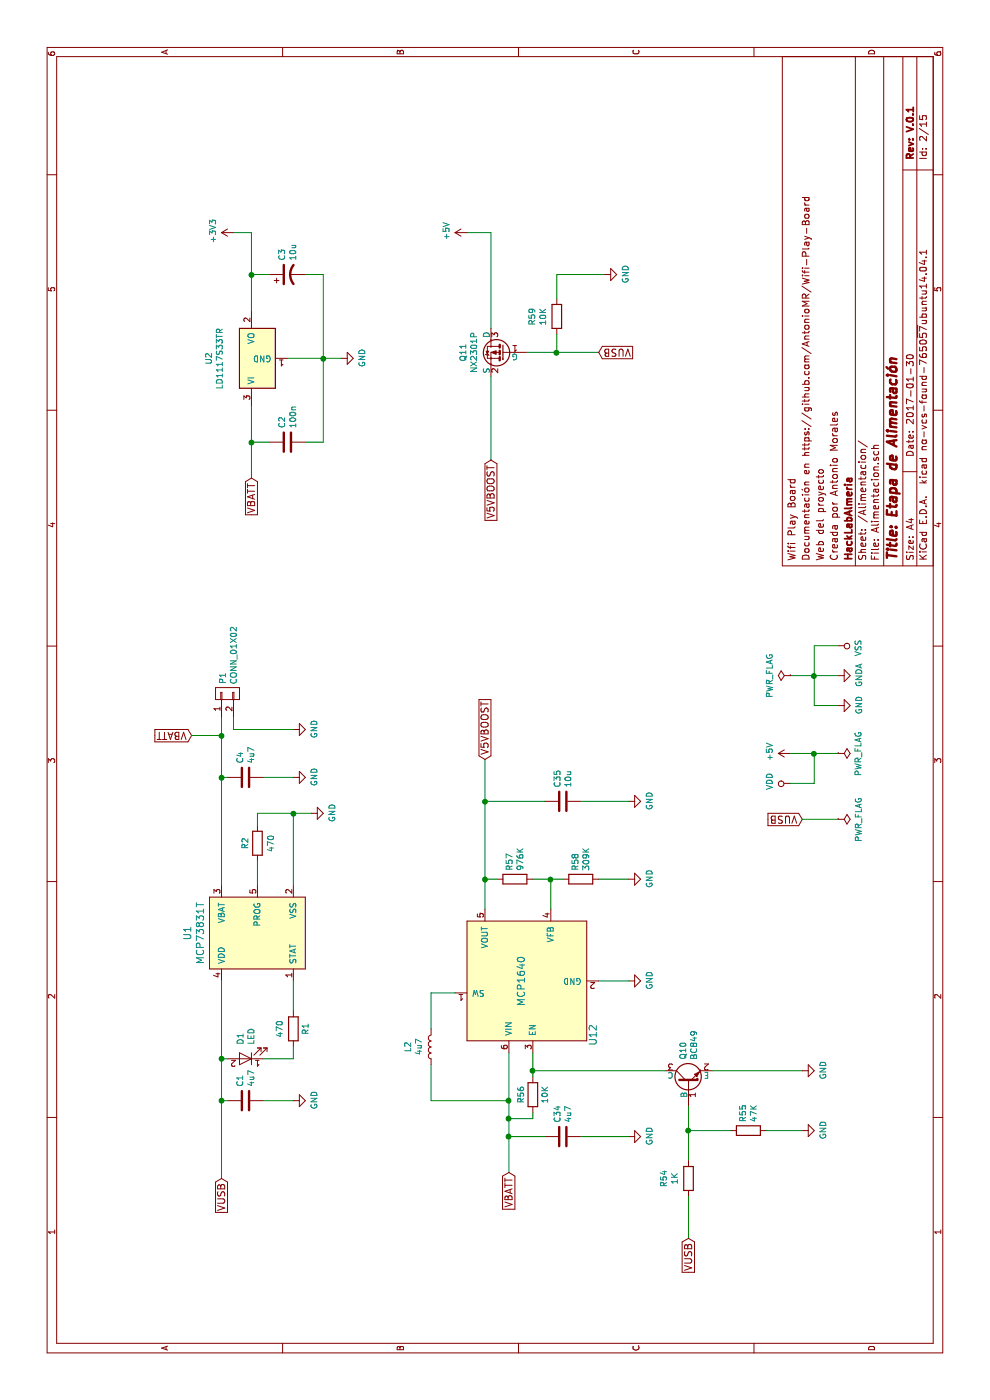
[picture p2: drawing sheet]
EESchema Schematic File Version 2
LIBS:power
LIBS:device
LIBS:transistors
LIBS:conn
LIBS:linear
LIBS:regul
LIBS:74xx
LIBS:cmos4000
LIBS:adc-dac
LIBS:memory
LIBS:xilinx
LIBS:microcontrollers
LIBS:dsp
LIBS:microchip
LIBS:analog_switches
LIBS:motorola
LIBS:texas
LIBS:intel
LIBS:audio
LIBS:interface
LIBS:digital-audio
LIBS:philips
LIBS:display
LIBS:cypress
LIBS:siliconi
LIBS:opto
LIBS:atmel
LIBS:contrib
LIBS:valves
LIBS:Interfaces
LIBS:Microcontroladores
LIBS:connector
LIBS:Pasivos
LIBS:matriz_led
LIBS:Sensores
LIBS:Reles
LIBS:Reguladores
LIBS:Transistores
LIBS:Wifi_PB-cache
EELAYER 26 0
EELAYER END
$Descr A4 11693 8268
encoding utf-8
Sheet 2 15
Title "Etapa de Alimentación"
Date "2017-01-30"
Rev "V.0.1"
Comp "HackLabAlmeria"
Comment1 "Creada por Antonio Morales"
Comment2 "Web del proyecto "
Comment3 "Documentación en https://github.com/AntonioMR/Wifi-Play-Board"
Comment4 "Wifi Play Board"
$EndDescr
$Comp
L LD1117S33TR U2
U 1 1
P 8700 2150
AR Path="/583E04A5/583E04AE" Ref="U2"  Part="1" 
AR Path="/583CB21E/583E04AE" Ref="U2"  Part="1" 
F 0 "U2" H 8700 2558 50  0000 C CNN
F 1 "LD1117S33TR" H 8700 2467 50  0000 C CNN
F 2 "TO_SOT_Packages_SMD:SOT-223" H 8700 2376 50  0001 C CNN
F 3 "" H 8700 2150 50  0000 C CNN
F 4 "ST" H 8700 2150 60  0001 C CNN "Fabricante"
F 5 "LD1117S33TR" H 8700 2150 60  0001 C CNN "Ref"
F 6 "~" H 8700 2150 60  0001 C CNN "Potencia"
F 7 "~" H 8700 2150 60  0001 C CNN "Tolerancia"
F 8 "tme" H 8700 2150 60  0001 C CNN "Provedor"
F 9 "LD1117S33TR" H 8700 2150 60  0001 C CNN "Ref_Proveedor"
	1    8700 2150
	1    0    0    -1  
$EndComp
$Comp
L C C2
U 1 1
P 8000 2400
F 0 "C2" H 8115 2446 50  0000 L CNN
F 1 "100n" H 8115 2355 50  0000 L CNN
F 2 "Capacitors_SMD:C_0805" H 8038 2250 50  0001 C CNN
F 3 "" H 8000 2400 50  0000 C CNN
F 4 "SAMSUNG" H 7000 1050 60  0001 C CNN "Fabricante"
F 5 "CL21B104KBCNNNC" H 7000 1050 60  0001 C CNN "Ref"
F 6 "~" H 7000 1050 60  0001 C CNN "Potencia"
F 7 "~" H 7000 1050 60  0001 C CNN "Tolerancia"
F 8 "TME" H 7000 1050 60  0001 C CNN "Provedor"
F 9 "CL21B104KBCNNNC" H 7000 1050 60  0001 C CNN "Ref_Proveedor"
	1    8000 2400
	1    0    0    -1  
$EndComp
$Comp
L CP1 C3
U 1 1
P 9400 2400
F 0 "C3" H 9515 2446 50  0000 L CNN
F 1 "10u" H 9515 2355 50  0000 L CNN
F 2 "Capacitors_SMD:C_1206" H 9400 2400 50  0001 C CNN
F 3 "" H 9400 2400 50  0000 C CNN
F 4 "SAMSUNG" H 7000 1050 60  0001 C CNN "Fabricante"
F 5 "CL31B103KBCNNNC" H 7000 1050 60  0001 C CNN "Ref"
F 6 "~" H 7000 1050 60  0001 C CNN "Potencia"
F 7 "~" H 7000 1050 60  0001 C CNN "Tolerancia"
F 8 "TME" H 7000 1050 60  0001 C CNN "Provedor"
F 9 "CL31B103KBCNNNC" H 7000 1050 60  0001 C CNN "Ref_Proveedor"
	1    9400 2400
	1    0    0    -1  
$EndComp
Wire Wire Line
	7700 2100 8300 2100
Wire Wire Line
	8000 2100 8000 2250
Connection ~ 8000 2100
Wire Wire Line
	8000 2550 8000 2700
Wire Wire Line
	8000 2700 9400 2700
Wire Wire Line
	9400 2700 9400 2550
Wire Wire Line
	8700 2400 8700 2850
Connection ~ 8700 2700
Wire Wire Line
	9100 2100 9750 2100
Wire Wire Line
	9400 2250 9400 2100
Connection ~ 9400 2100
$Comp
L GND #PWR01
U 1 1
P 8700 2850
F 0 "#PWR01" H 8700 2600 50  0001 C CNN
F 1 "GND" H 8705 2677 50  0000 C CNN
F 2 "" H 8700 2850 50  0000 C CNN
F 3 "" H 8700 2850 50  0000 C CNN
	1    8700 2850
	1    0    0    -1  
$EndComp
$Comp
L MCP73831T U1
U 1 1
P 3900 2550
F 0 "U1" H 3900 3537 60  0000 C CNN
F 1 "MCP73831T" H 3900 3431 60  0000 C CNN
F 2 "TO_SOT_Packages_SMD:SOT-23-5" H 3900 2550 60  0001 C CNN
F 3 "" H 3900 2550 60  0001 C CNN
F 4 "MICROCHIP" H 3900 2550 60  0001 C CNN "Fabricante"
F 5 "MCP73831T-2ATI/OT" H 3900 2550 60  0001 C CNN "Ref"
F 6 "~" H 3900 2550 60  0001 C CNN "Potencia"
F 7 "~" H 3900 2550 60  0001 C CNN "Tolerancia"
F 8 "rs" H 3900 2550 60  0001 C CNN "Provedor"
F 9 "738-6617" H 3900 2550 60  0001 C CNN "Ref_Proveedor"
	1    3900 2550
	1    0    0    -1  
$EndComp
$Comp
L C C1
U 1 1
P 2500 2050
F 0 "C1" H 2615 2096 50  0000 L CNN
F 1 "4u7" H 2615 2005 50  0000 L CNN
F 2 "Capacitors_SMD:C_1206" H 2538 1900 50  0001 C CNN
F 3 "" H 2500 2050 50  0001 C CNN
F 4 "SAMSUNG" H 1650 1750 60  0001 C CNN "Fabricante"
F 5 "CL31F475ZOFNNNE" H 1650 1750 60  0001 C CNN "Ref"
F 6 "~" H 1650 1750 60  0001 C CNN "Potencia"
F 7 "~" H 1650 1750 60  0001 C CNN "Tolerancia"
F 8 "TME" H 1650 1750 60  0001 C CNN "Provedor"
F 9 "CL31F475ZOFNNNE" H 1650 1750 60  0001 C CNN "Ref_Proveedor"
	1    2500 2050
	1    0    0    -1  
$EndComp
$Comp
L LED D1
U 1 1
P 2850 2050
F 0 "D1" V 2888 1933 50  0000 R CNN
F 1 "LED" V 2797 1933 50  0000 R CNN
F 2 "LEDs:LED_0805" H 2850 2050 50  0001 C CNN
F 3 "" H 2850 2050 50  0001 C CNN
F 4 "OPTOSUPPLY" H 7000 1050 60  0001 C CNN "Fabricante"
F 5 "OSR50805C1E" H 7000 1050 60  0001 C CNN "Ref"
F 6 "~" H 7000 1050 60  0001 C CNN "Potencia"
F 7 "~" H 7000 1050 60  0001 C CNN "Tolerancia"
F 8 "TME" H 7000 1050 60  0001 C CNN "Provedor"
F 9 "OSR50805C1E" H 7000 1050 60  0001 C CNN "Ref_Proveedor"
	1    2850 2050
	0    -1   -1   0   
$EndComp
$Comp
L R R1
U 1 1
P 3100 2450
F 0 "R1" V 3200 2450 50  0000 C CNN
F 1 "470" V 2984 2450 50  0000 C CNN
F 2 "Resistencias:R_0805" V 3030 2450 50  0001 C CNN
F 3 "" H 3100 2450 50  0001 C CNN
F 4 "YAGEO" H 3100 2450 60  0001 C CNN "Fabricante"
F 5 "RC0805FR-07470RL" H 3100 2450 60  0001 C CNN "Ref"
F 6 "~" H 3100 2450 60  0001 C CNN "Potencia"
F 7 "1%" H 3100 2450 60  0001 C CNN "Tolerancia"
F 8 "TME" H 3100 2450 60  0001 C CNN "Provedor"
F 9 "RC0805FR-07470R" H 3100 2450 60  0001 C CNN "Ref_Proveedor"
	1    3100 2450
	0    1    1    0   
$EndComp
Wire Wire Line
	3500 2450 3250 2450
Wire Wire Line
	2950 2450 2850 2450
Wire Wire Line
	2850 2450 2850 2200
Wire Wire Line
	2850 1850 2850 1900
Wire Wire Line
	1850 1850 3500 1850
Wire Wire Line
	2500 1900 2500 1850
Connection ~ 2850 1850
Wire Wire Line
	2500 2200 2500 2450
$Comp
L GND #PWR02
U 1 1
P 2500 2450
F 0 "#PWR02" H 2500 2200 50  0001 C CNN
F 1 "GND" H 2505 2277 50  0000 C CNN
F 2 "" H 2500 2450 50  0001 C CNN
F 3 "" H 2500 2450 50  0001 C CNN
	1    2500 2450
	1    0    0    -1  
$EndComp
$Comp
L R R2
U 1 1
P 4650 2150
F 0 "R2" V 4750 2150 50  0000 C CNN
F 1 "470" V 4534 2150 50  0000 C CNN
F 2 "Resistencias:R_0805" V 4580 2150 50  0001 C CNN
F 3 "" H 4650 2150 50  0001 C CNN
F 4 "YAGEO" H 3100 2450 60  0001 C CNN "Fabricante"
F 5 "RC0805FR-07470RL" H 3100 2450 60  0001 C CNN "Ref"
F 6 "~" H 3100 2450 60  0001 C CNN "Potencia"
F 7 "1%" H 3100 2450 60  0001 C CNN "Tolerancia"
F 8 "TME" H 3100 2450 60  0001 C CNN "Provedor"
F 9 "RC0805FR-07470R" H 3100 2450 60  0001 C CNN "Ref_Proveedor"
	1    4650 2150
	0    -1   -1   0   
$EndComp
Wire Wire Line
	4300 2150 4500 2150
Wire Wire Line
	4800 2150 4900 2150
Wire Wire Line
	4900 2150 4900 2600
Wire Wire Line
	4900 2450 4300 2450
Connection ~ 4900 2450
$Comp
L GND #PWR03
U 1 1
P 4900 2600
F 0 "#PWR03" H 4900 2350 50  0001 C CNN
F 1 "GND" H 4905 2427 50  0000 C CNN
F 2 "" H 4900 2600 50  0001 C CNN
F 3 "" H 4900 2600 50  0001 C CNN
	1    4900 2600
	1    0    0    -1  
$EndComp
$Comp
L C C4
U 1 1
P 5200 2050
F 0 "C4" H 5315 2096 50  0000 L CNN
F 1 "4u7" H 5315 2005 50  0000 L CNN
F 2 "Capacitors_SMD:C_1206" H 5238 1900 50  0001 C CNN
F 3 "" H 5200 2050 50  0001 C CNN
F 4 "SAMSUNG" H 1650 1750 60  0001 C CNN "Fabricante"
F 5 "CL31F475ZOFNNNE" H 1650 1750 60  0001 C CNN "Ref"
F 6 "~" H 1650 1750 60  0001 C CNN "Potencia"
F 7 "~" H 1650 1750 60  0001 C CNN "Tolerancia"
F 8 "TME" H 1650 1750 60  0001 C CNN "Provedor"
F 9 "CL31F475ZOFNNNE" H 1650 1750 60  0001 C CNN "Ref_Proveedor"
	1    5200 2050
	1    0    0    -1  
$EndComp
Wire Wire Line
	5200 2200 5200 2450
$Comp
L GND #PWR04
U 1 1
P 5200 2450
F 0 "#PWR04" H 5200 2200 50  0001 C CNN
F 1 "GND" H 5205 2277 50  0000 C CNN
F 2 "" H 5200 2450 50  0001 C CNN
F 3 "" H 5200 2450 50  0001 C CNN
	1    5200 2450
	1    0    0    -1  
$EndComp
Wire Wire Line
	4300 1850 5700 1850
Wire Wire Line
	5200 1850 5200 1900
Connection ~ 5200 1850
$Comp
L CONN_01X02 P1
U 1 1
P 5900 1900
F 0 "P1" H 5978 1941 50  0000 L CNN
F 1 "CONN_01X02" H 5978 1850 50  0000 L CNN
F 2 "Connectors_Molex:Molex_PicoBlade_53047-0210_02x1.25mm_Straight" H 5900 1900 50  0001 C CNN
F 3 "" H 5900 1900 50  0001 C CNN
F 4 "molex" H 5900 1900 60  0001 C CNN "Fabricante"
F 5 "53047-0210" H 5900 1900 60  0001 C CNN "Ref"
F 6 "~" H 5900 1900 60  0001 C CNN "Potencia"
F 7 "~" H 5900 1900 60  0001 C CNN "Tolerancia"
F 8 "rs" H 5900 1900 60  0001 C CNN "Provedor"
F 9 "279-9213" H 5900 1900 60  0001 C CNN "Ref_Proveedor"
F 10 "tme" H 5900 1900 60  0001 C CNN "proveedor 2"
F 11 "MX-53047-0210" H 5900 1900 60  0001 C CNN "Ref_Proveedor 2"
	1    5900 1900
	1    0    0    -1  
$EndComp
$Comp
L GND #PWR05
U 1 1
P 5600 2450
F 0 "#PWR05" H 5600 2200 50  0001 C CNN
F 1 "GND" H 5605 2277 50  0000 C CNN
F 2 "" H 5600 2450 50  0001 C CNN
F 3 "" H 5600 2450 50  0001 C CNN
	1    5600 2450
	1    0    0    -1  
$EndComp
Wire Wire Line
	5600 2450 5600 1950
Wire Wire Line
	5600 1950 5700 1950
$Comp
L +3V3 #PWR06
U 1 1
P 9750 1950
F 0 "#PWR06" H 9750 1800 50  0001 C CNN
F 1 "+3V3" H 9765 2123 50  0000 C CNN
F 2 "" H 9750 1950 50  0001 C CNN
F 3 "" H 9750 1950 50  0001 C CNN
	1    9750 1950
	1    0    0    -1  
$EndComp
Wire Wire Line
	9750 2100 9750 1950
Connection ~ 2500 1850
$Comp
L NX2301P Q11
U 1 1
P 8750 4200
F 0 "Q11" V 9078 4200 50  0000 C CNN
F 1 "NX2301P" V 8987 4200 50  0000 C CNN
F 2 "TO_SOT_Packages_SMD:SOT-23" H 9000 4125 50  0001 L CNN
F 3 "" H 8750 4200 50  0001 L CNN
F 4 "NXP" H 7000 1050 60  0001 C CNN "Fabricante"
F 5 "NX2301P.215" H 7000 1050 60  0001 C CNN "Ref"
F 6 "~" H 7000 1050 60  0001 C CNN "Potencia"
F 7 "~" H 7000 1050 60  0001 C CNN "Tolerancia"
F 8 "TME" H 7000 1050 60  0001 C CNN "Provedor"
F 9 "NX2301P.215" H 7000 1050 60  0001 C CNN "Ref_Proveedor"
	1    8750 4200
	0    1    -1   0   
$EndComp
Wire Wire Line
	7850 4100 8550 4100
Wire Wire Line
	8950 4100 9750 4100
$Comp
L R R59
U 1 1
P 9050 4650
F 0 "R59" V 8843 4650 50  0000 C CNN
F 1 "10K" V 8934 4650 50  0000 C CNN
F 2 "Resistencias:R_0805" V 8980 4650 50  0001 C CNN
F 3 "" H 9050 4650 50  0001 C CNN
F 4 "VISHAY" H 4350 1650 60  0001 C CNN "Fabricante"
F 5 "CRCW080510K0FKEA" H 4350 1650 60  0001 C CNN "Ref"
F 6 "1/8W" H 4350 1650 60  0001 C CNN "Potencia"
F 7 "1%" H 4350 1650 60  0001 C CNN "Tolerancia"
F 8 "TME" H 4350 1650 60  0001 C CNN "Provedor"
F 9 "CRCW080510K0FKEA" H 4350 1650 60  0001 C CNN "Ref_Proveedor"
	1    9050 4650
	0    1    1    0   
$EndComp
Wire Wire Line
	8750 4400 8750 5000
Wire Wire Line
	8750 4650 8900 4650
Connection ~ 8750 4650
Wire Wire Line
	9200 4650 9400 4650
Wire Wire Line
	9400 4650 9400 5050
$Comp
L GND #PWR07
U 1 1
P 9400 5050
F 0 "#PWR07" H 9400 4800 50  0001 C CNN
F 1 "GND" H 9405 4877 50  0000 C CNN
F 2 "" H 9400 5050 50  0001 C CNN
F 3 "" H 9400 5050 50  0001 C CNN
	1    9400 5050
	1    0    0    -1  
$EndComp
Text GLabel 8750 5000 3    60   Input ~ 0
VUSB
Text GLabel 1850 1850 0    60   Input ~ 0
VUSB
Text GLabel 5550 1600 1    60   Input ~ 0
VBATT
Wire Wire Line
	5550 1600 5550 1850
Connection ~ 5550 1850
Text GLabel 7700 2100 0    60   Input ~ 0
VBATT
$Comp
L MCP1640 U12
U 1 1
P 3500 4900
F 0 "U12" H 3050 4850 60  0000 C CNN
F 1 "MCP1640" H 3500 5450 60  0000 C CNN
F 2 "TO_SOT_Packages_SMD:SOT-23-6" H 3500 4900 60  0001 C CNN
F 3 "" H 3500 4900 60  0001 C CNN
F 4 "Microchip" H 7000 1050 60  0001 C CNN "Fabricante"
F 5 "MCP1640DT-I/CHY" H 7000 1050 60  0001 C CNN "Ref"
F 6 "~" H 7000 1050 60  0001 C CNN "Potencia"
F 7 "~" H 7000 1050 60  0001 C CNN "Tolerancia"
F 8 "RS" H 7000 1050 60  0001 C CNN "Provedor"
F 9 "738-6257" H 7000 1050 60  0001 C CNN "Ref_Proveedor"
	1    3500 4900
	1    0    0    -1  
$EndComp
$Comp
L L L2
U 1 1
P 2950 3600
F 0 "L2" V 3140 3600 50  0000 C CNN
F 1 "4u7" V 3049 3600 50  0000 C CNN
F 2 "Magneticos:BOURNS_SRN4012T" H 2950 3600 50  0001 C CNN
F 3 "" H 2950 3600 50  0001 C CNN
F 4 "Bourns" H 7000 1050 60  0001 C CNN "Fabricante"
F 5 "SRN4012T-4R7M" H 7000 1050 60  0001 C CNN "Ref"
F 6 "~" H 7000 1050 60  0001 C CNN "Potencia"
F 7 "~" H 7000 1050 60  0001 C CNN "Tolerancia"
F 8 "RS" H 7000 1050 60  0001 C CNN "Provedor"
F 9 "850-7445" H 7000 1050 60  0001 C CNN "Ref_Proveedor"
	1    2950 3600
	0    -1   -1   0   
$EndComp
Wire Wire Line
	3100 3600 3400 3600
Wire Wire Line
	3400 3600 3400 3800
Wire Wire Line
	2800 3600 2500 3600
Wire Wire Line
	2500 3600 2500 4250
Wire Wire Line
	1900 4250 2900 4250
$Comp
L C C34
U 1 1
P 2200 4700
F 0 "C34" H 2315 4746 50  0000 L CNN
F 1 "4u7" H 2315 4655 50  0000 L CNN
F 2 "Capacitors_SMD:C_1206" H 2238 4550 50  0001 C CNN
F 3 "" H 2200 4700 50  0001 C CNN
F 4 "SAMSUNG" H 1650 1750 60  0001 C CNN "Fabricante"
F 5 "CL31F475ZOFNNNE" H 1650 1750 60  0001 C CNN "Ref"
F 6 "~" H 1650 1750 60  0001 C CNN "Potencia"
F 7 "~" H 1650 1750 60  0001 C CNN "Tolerancia"
F 8 "TME" H 1650 1750 60  0001 C CNN "Provedor"
F 9 "CL31F475ZOFNNNE" H 1650 1750 60  0001 C CNN "Ref_Proveedor"
	1    2200 4700
	1    0    0    -1  
$EndComp
Wire Wire Line
	2200 4550 2200 4250
Connection ~ 2500 4250
$Comp
L R R57
U 1 1
P 4350 4300
F 0 "R57" H 4420 4346 50  0000 L CNN
F 1 "976K" H 4420 4255 50  0000 L CNN
F 2 "Resistencias:R_0805" V 4280 4300 50  0001 C CNN
F 3 "" H 4350 4300 50  0001 C CNN
F 4 "Panasonic" H 7000 1050 60  0001 C CNN "Fabricante"
F 5 "ERA6AEB9763V" H 7000 1050 60  0001 C CNN "Ref"
F 6 "~" H 7000 1050 60  0001 C CNN "Potencia"
F 7 "~" H 7000 1050 60  0001 C CNN "Tolerancia"
F 8 "RS" H 7000 1050 60  0001 C CNN "Provedor"
F 9 "708-7023" H 7000 1050 60  0001 C CNN "Ref_Proveedor"
	1    4350 4300
	1    0    0    -1  
$EndComp
$Comp
L R R58
U 1 1
P 4350 4850
F 0 "R58" H 4420 4896 50  0000 L CNN
F 1 "309K" H 4420 4805 50  0000 L CNN
F 2 "Resistencias:R_0805" V 4280 4850 50  0001 C CNN
F 3 "" H 4350 4850 50  0001 C CNN
F 4 "Panasonic" H 7000 1050 60  0001 C CNN "Fabricante"
F 5 "ERA6AEB3093V" H 7000 1050 60  0001 C CNN "Ref"
F 6 "~" H 7000 1050 60  0001 C CNN "Potencia"
F 7 "~" H 7000 1050 60  0001 C CNN "Tolerancia"
F 8 "RS" H 7000 1050 60  0001 C CNN "Provedor"
F 9 "708-6871" H 7000 1050 60  0001 C CNN "Ref_Proveedor"
	1    4350 4850
	1    0    0    -1  
$EndComp
Wire Wire Line
	4100 4050 5350 4050
Wire Wire Line
	4350 4050 4350 4150
Wire Wire Line
	4350 4450 4350 4700
Wire Wire Line
	4100 4600 4350 4600
Connection ~ 4350 4600
Wire Wire Line
	4350 5250 4350 5000
$Comp
L GND #PWR08
U 1 1
P 4350 5250
F 0 "#PWR08" H 4350 5000 50  0001 C CNN
F 1 "GND" H 4355 5077 50  0000 C CNN
F 2 "" H 4350 5250 50  0001 C CNN
F 3 "" H 4350 5250 50  0001 C CNN
	1    4350 5250
	1    0    0    -1  
$EndComp
$Comp
L GND #PWR09
U 1 1
P 3500 5250
F 0 "#PWR09" H 3500 5000 50  0001 C CNN
F 1 "GND" H 3505 5077 50  0000 C CNN
F 2 "" H 3500 5250 50  0001 C CNN
F 3 "" H 3500 5250 50  0001 C CNN
	1    3500 5250
	1    0    0    -1  
$EndComp
$Comp
L GND #PWR010
U 1 1
P 2200 5250
F 0 "#PWR010" H 2200 5000 50  0001 C CNN
F 1 "GND" H 2205 5077 50  0000 C CNN
F 2 "" H 2200 5250 50  0001 C CNN
F 3 "" H 2200 5250 50  0001 C CNN
	1    2200 5250
	1    0    0    -1  
$EndComp
Wire Wire Line
	2200 5250 2200 4850
Connection ~ 2200 4250
Text GLabel 1900 4250 0    60   Input ~ 0
VBATT
$Comp
L C C35
U 1 1
P 5000 4700
F 0 "C35" H 5115 4746 50  0000 L CNN
F 1 "10u" H 5115 4655 50  0000 L CNN
F 2 "Capacitors_SMD:C_1206" H 5038 4550 50  0001 C CNN
F 3 "" H 5000 4700 50  0001 C CNN
F 4 "SAMSUNG" H 7000 1050 60  0001 C CNN "Fabricante"
F 5 "CL31B103KBCNNNC" H 7000 1050 60  0001 C CNN "Ref"
F 6 "~" H 7000 1050 60  0001 C CNN "Potencia"
F 7 "~" H 7000 1050 60  0001 C CNN "Tolerancia"
F 8 "TME" H 7000 1050 60  0001 C CNN "Provedor"
F 9 "CL31B103KBCNNNC" H 7000 1050 60  0001 C CNN "Ref_Proveedor"
	1    5000 4700
	1    0    0    -1  
$EndComp
Wire Wire Line
	5000 4050 5000 4550
Connection ~ 4350 4050
$Comp
L GND #PWR011
U 1 1
P 5000 5250
F 0 "#PWR011" H 5000 5000 50  0001 C CNN
F 1 "GND" H 5005 5077 50  0000 C CNN
F 2 "" H 5000 5250 50  0001 C CNN
F 3 "" H 5000 5250 50  0001 C CNN
	1    5000 5250
	1    0    0    -1  
$EndComp
Wire Wire Line
	5000 5250 5000 4850
Connection ~ 5000 4050
Text GLabel 5350 4050 2    60   Input ~ 0
V5VBOOST
Text GLabel 7850 4100 0    60   Input ~ 0
V5VBOOST
Wire Wire Line
	3500 5000 3500 5250
$Comp
L BC849 Q10
U 1 1
P 2650 5750
F 0 "Q10" H 2841 5796 50  0000 L CNN
F 1 "BC849" H 2841 5705 50  0000 L CNN
F 2 "TO_SOT_Packages_SMD:SOT-23" H 2850 5675 50  0001 L CIN
F 3 "" H 2650 5750 50  0001 L CNN
F 4 "ON SEMICONDUCTOR" H 4350 1650 60  0001 C CNN "Fabricante"
F 5 "BC849CLT1G" H 4350 1650 60  0001 C CNN "Ref"
F 6 "1/8W" H 4350 1650 60  0001 C CNN "Potencia"
F 7 "1%" H 4350 1650 60  0001 C CNN "Tolerancia"
F 8 "TME" H 4350 1650 60  0001 C CNN "Provedor"
F 9 "BC849CLT1G" H 4350 1650 60  0001 C CNN "Ref_Proveedor"
	1    2650 5750
	1    0    0    -1  
$EndComp
$Comp
L R R55
U 1 1
P 2250 6250
F 0 "R55" H 2320 6296 50  0000 L CNN
F 1 "47K" H 2320 6205 50  0000 L CNN
F 2 "Resistencias:R_0805" V 2180 6250 50  0001 C CNN
F 3 "" H 2250 6250 50  0001 C CNN
F 4 "VISHAY" H 4350 1650 60  0001 C CNN "Fabricante"
F 5 "CRCW080547K0FKEA" H 4350 1650 60  0001 C CNN "Ref"
F 6 "1/8W" H 4350 1650 60  0001 C CNN "Potencia"
F 7 "1%" H 4350 1650 60  0001 C CNN "Tolerancia"
F 8 "TME" H 4350 1650 60  0001 C CNN "Provedor"
F 9 "CRCW080547K0FKEA" H 4350 1650 60  0001 C CNN "Ref_Proveedor"
	1    2250 6250
	1    0    0    -1  
$EndComp
$Comp
L R R56
U 1 1
P 2550 4450
F 0 "R56" V 2450 4450 50  0000 C CNN
F 1 "10K" V 2650 4450 50  0000 C CNN
F 2 "Resistencias:R_0805" V 2480 4450 50  0001 C CNN
F 3 "" H 2550 4450 50  0001 C CNN
F 4 "VISHAY" H 4350 1650 60  0001 C CNN "Fabricante"
F 5 "CRCW080510K0FKEA" H 4350 1650 60  0001 C CNN "Ref"
F 6 "1/8W" H 4350 1650 60  0001 C CNN "Potencia"
F 7 "1%" H 4350 1650 60  0001 C CNN "Tolerancia"
F 8 "TME" H 4350 1650 60  0001 C CNN "Provedor"
F 9 "CRCW080510K0FKEA" H 4350 1650 60  0001 C CNN "Ref_Proveedor"
	1    2550 4450
	0    1    1    0   
$EndComp
Wire Wire Line
	2700 4450 2900 4450
Wire Wire Line
	2400 4450 2350 4450
Wire Wire Line
	2350 4450 2350 4250
Connection ~ 2350 4250
Wire Wire Line
	2750 5550 2750 4450
Connection ~ 2750 4450
Wire Wire Line
	2000 5750 2450 5750
Wire Wire Line
	2250 5750 2250 6100
Wire Wire Line
	2750 5950 2750 6700
$Comp
L GND #PWR012
U 1 1
P 2750 6700
F 0 "#PWR012" H 2750 6450 50  0001 C CNN
F 1 "GND" H 2755 6527 50  0000 C CNN
F 2 "" H 2750 6700 50  0001 C CNN
F 3 "" H 2750 6700 50  0001 C CNN
	1    2750 6700
	1    0    0    -1  
$EndComp
$Comp
L GND #PWR013
U 1 1
P 2250 6700
F 0 "#PWR013" H 2250 6450 50  0001 C CNN
F 1 "GND" H 2255 6527 50  0000 C CNN
F 2 "" H 2250 6700 50  0001 C CNN
F 3 "" H 2250 6700 50  0001 C CNN
	1    2250 6700
	1    0    0    -1  
$EndComp
Wire Wire Line
	2250 6700 2250 6400
$Comp
L R R54
U 1 1
P 1850 5750
F 0 "R54" V 1643 5750 50  0000 C CNN
F 1 "1K" V 1734 5750 50  0000 C CNN
F 2 "Resistencias:R_0805" V 1780 5750 50  0001 C CNN
F 3 "" H 1850 5750 50  0001 C CNN
F 4 "VISHAY" H 1650 1750 60  0001 C CNN "Fabricante"
F 5 "CRCW08051K00FKEA" H 1650 1750 60  0001 C CNN "Ref"
F 6 "~" H 1650 1750 60  0001 C CNN "Potencia"
F 7 "~" H 1650 1750 60  0001 C CNN "Tolerancia"
F 8 "TME" H 1650 1750 60  0001 C CNN "Provedor"
F 9 "CRCW08051K00FKEA" H 1650 1750 60  0001 C CNN "Ref_Proveedor"
	1    1850 5750
	0    1    1    0   
$EndComp
Connection ~ 2250 5750
Wire Wire Line
	1350 5750 1700 5750
Text GLabel 1350 5750 0    60   Input ~ 0
VUSB
$Comp
L +5V #PWR014
U 1 1
P 9750 3900
F 0 "#PWR014" H 9750 3750 50  0001 C CNN
F 1 "+5V" H 9765 4073 50  0000 C CNN
F 2 "" H 9750 3900 50  0001 C CNN
F 3 "" H 9750 3900 50  0001 C CNN
	1    9750 3900
	1    0    0    -1  
$EndComp
Wire Wire Line
	9750 4100 9750 3900
$Comp
L PWR_FLAG #FLG015
U 1 1
P 4850 7000
F 0 "#FLG015" H 3750 5875 50  0001 C CNN
F 1 "PWR_FLAG" H 4850 7174 50  0000 C CNN
F 2 "" H 3750 5800 50  0001 C CNN
F 3 "" H 3750 5800 50  0001 C CNN
	1    4850 7000
	-1   0    0    1   
$EndComp
Text GLabel 4850 6700 1    60   Input ~ 0
VUSB
$Comp
L +5V #PWR016
U 1 1
P 5400 6600
F 0 "#PWR016" H 5400 6450 50  0001 C CNN
F 1 "+5V" H 5415 6773 50  0000 C CNN
F 2 "" H 5400 6600 50  0001 C CNN
F 3 "" H 5400 6600 50  0001 C CNN
	1    5400 6600
	1    0    0    -1  
$EndComp
$Comp
L PWR_FLAG #FLG017
U 1 1
P 5400 7000
F 0 "#FLG017" H 4300 5875 50  0001 C CNN
F 1 "PWR_FLAG" H 5400 7173 50  0000 C CNN
F 2 "" H 4300 5800 50  0001 C CNN
F 3 "" H 4300 5800 50  0001 C CNN
	1    5400 7000
	-1   0    0    1   
$EndComp
$Comp
L GND #PWR018
U 1 1
P 5800 7000
F 0 "#PWR018" H 5850 7050 50  0001 C CNN
F 1 "GND" H 5805 6827 50  0000 C CNN
F 2 "" H -100 150 50  0001 C CNN
F 3 "" H -100 150 50  0001 C CNN
	1    5800 7000
	1    0    0    -1  
$EndComp
$Comp
L GNDA #PWR019
U 1 1
P 6050 7000
F 0 "#PWR019" H 6100 7050 50  0001 C CNN
F 1 "GNDA" H 6055 6827 50  0000 C CNN
F 2 "" H 50  0   50  0001 C CNN
F 3 "" H 50  0   50  0001 C CNN
	1    6050 7000
	1    0    0    -1  
$EndComp
Wire Wire Line
	6050 6600 6050 7000
Wire Wire Line
	5800 6800 6300 6800
Wire Wire Line
	5800 6800 5800 7000
$Comp
L PWR_FLAG #FLG020
U 1 1
P 6050 6600
F 0 "#FLG020" H 4950 5475 50  0001 C CNN
F 1 "PWR_FLAG" H 6050 6774 50  0000 C CNN
F 2 "" H 4950 5400 50  0001 C CNN
F 3 "" H 4950 5400 50  0001 C CNN
	1    6050 6600
	1    0    0    -1  
$EndComp
Connection ~ 6050 6800
Wire Wire Line
	5400 6600 5400 7000
Wire Wire Line
	4850 7000 4850 6700
$Comp
L VDD #PWR021
U 1 1
P 5150 6600
F 0 "#PWR021" H 5200 6650 50  0001 C CNN
F 1 "VDD" H 5167 6773 50  0000 C CNN
F 2 "" H -50 -50 50  0001 C CNN
F 3 "" H -50 -50 50  0001 C CNN
	1    5150 6600
	1    0    0    -1  
$EndComp
Wire Wire Line
	5150 6600 5150 6800
Wire Wire Line
	5150 6800 5400 6800
Connection ~ 5400 6800
$Comp
L VSS #PWR022
U 1 1
P 6300 7000
F 0 "#PWR022" H 6350 7050 50  0001 C CNN
F 1 "VSS" H 6318 7173 50  0000 C CNN
F 2 "" H 0   100 50  0001 C CNN
F 3 "" H 0   100 50  0001 C CNN
	1    6300 7000
	-1   0    0    1   
$EndComp
Wire Wire Line
	6300 6800 6300 7000
$EndSCHEMATC
